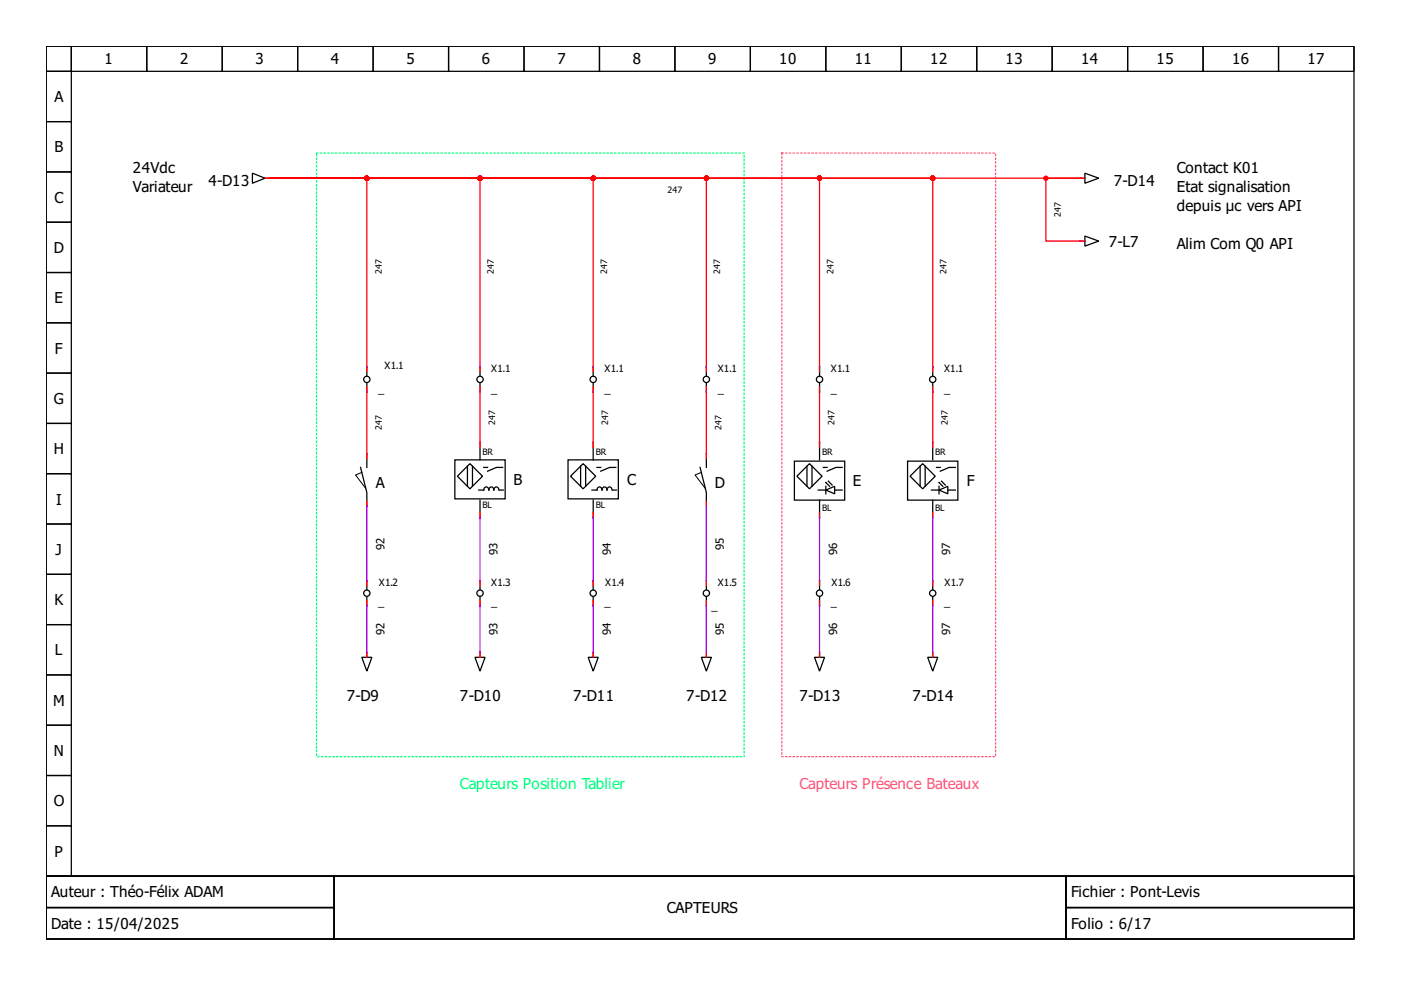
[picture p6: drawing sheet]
<svg xmlns="http://www.w3.org/2000/svg" width="297mm" height="210mm" viewBox="0 0 297 210" stroke-linecap="round" stroke-linejoin="round" font-family="sans-serif">
<g fill="none" stroke="#000" stroke-width=".27">
<path d="M9.8 9.8h277.3v176h-277.3zM9.8 9.8h5.3v5.3h-5.3zM9.8 15.1h5.3v10.7h-5.3zM15.1 9.8h16v5.3h-16zM31.1 9.8h16v5.3h-16zM47.1 9.8h16v5.3h-16zM63.1 9.8h16v5.3h-16zM79.1 9.8h16v5.3h-16zM95.1 9.8h16v5.3h-16zM111.1 9.8h16v5.3h-16zM127.1 9.8h16v5.3h-16zM143.1 9.8h16v5.3h-16z"/>
<path d="M159.1 9.8h16v5.3h-16zM175.1 9.8h16v5.3h-16zM191.1 9.8h16v5.3h-16zM207.1 9.8h16v5.3h-16zM223.1 9.8h16v5.3h-16zM239.1 9.8h16v5.3h-16zM255.1 9.8h16v5.3h-16zM271.1 9.8h16v5.3h-16zM9.8 25.8h5.3v10.7h-5.3zM9.8 36.5h5.3v10.6h-5.3zM53.5 36.7l2.7 1.1-2.7 1.1zM56.2 37.8h.8"/>
<path d="M229.2 37.8h.8M230 36.7l2.9 1.1-2.9 1.1zM9.8 47.1h5.3v10.7h-5.3zM9.8 57.8h5.3v10.6h-5.3zM229.2 51.1h.8M230 50l2.9 1.1-2.9 1.1zM9.8 68.4h5.3v10.7h-5.3zM9.8 79.1h5.3v10.7h-5.3zM77.8 77.8v1.8M101.8 77.8v1.8M125.8 77.8v1.8M149.8 77.8v1.8"/>
<path d="M173.8 77.8v1.8M197.8 77.8v1.8M9.8 89.8h5.3v10.6h-5.3zM76.4 99.1l1.4 5.3v2.7M77.8 81.2v1.9M77.8 96.4v2.7M96.4 97.5h10.7v8.3h-10.7zM99.1 98.8v4.3M100.2 98.8v4.3M101.8 81.2v1.9M101.8 93.8v3.7M102.6 99.1h.8"/>
<path d="M106.6 99.1h-1.4l-1.8 .8M120.4 97.5h10.7v8.3h-10.7zM123.1 98.8v4.3M123.6 98.3l2.7 2.7-2.7 2.6-2.6-2.6zM124.2 98.8v4.3M125.8 81.2v1.9M125.8 93.8v3.7M126.6 99.1h.8M130.6 99.1h-1.4l-1.8 .8M148.4 99.1l1.4 5.3v2.7M149.8 81.2v1.9M149.8 96.4v2.7"/>
<path d="M168.4 97.8h10.7v8.2h-10.7zM171.1 98.8v4.3M172.2 98.8v4.3M173.8 81.2v1.9M173.8 93.8v3.7M174.6 99.1h.8M178.6 99.1h-1.4l-1.8 .8M192.4 97.8h10.7v8.2h-10.7zM195.1 98.8v4.3M195.6 98.3l2.7 2.7-2.7 2.6-2.6-2.6zM196.2 98.8v4.3M197.8 81.2v1.9"/>
<path d="M197.8 93.8v3.7M198.6 99.1h.8M202.6 99.1h-1.4l-1.8 .8M9.8 100.4h5.3v10.7h-5.3zM9.8 111.1h5.3v10.7h-5.3zM97 101l2.6-2.7 2.7 2.7-2.7 2.6zM101.5 103.9h1.1a.55 .55 0 0 1 .5-.7 .55 .55 0 0 1 .5 .7 .55 .55 0 0 1 .6-.7 .55 .55 0 0 1 .5 .7 .55 .55 0 0 1 .5-.7 .55 .55 0 0 1 .6 .7M101.8 106v3.8M105.9 103.9h.8M125.5 103.9h1.1a.55 .55 0 0 1 .5-.7 .55 .55 0 0 1 .5 .7 .55 .55 0 0 1 .6-.7 .55 .55 0 0 1 .5 .7 .55 .55 0 0 1 .5-.7 .55 .55 0 0 1 .6 .7M125.8 106v3.8M129.9 103.9h.8"/>
<path d="M169 101l2.6-2.7 2.7 2.7-2.7 2.6zM173.5 103.9h1.6M173.8 106v3.8M175.1 102.3h.1M175.1 103.9l1.9-.8v1.6zM175.1 103.1v1.6M175.1 102.3l.8 .8M175.7 102.1h.1M175.7 102.1l.7 .7M177 103.9h1.6M197.5 103.9h1.6M197.8 106v3.8"/>
<path d="M199.1 102.3h.1M199.1 103.9l1.9-.8v1.6zM199.1 103.1v1.6M199.1 102.3l.8 .8M199.7 102.1h.1M199.7 102.1l.7 .7M201 103.9h1.6M9.8 121.8h5.3v10.6h-5.3zM9.8 132.4h5.3v10.7h-5.3zM76.7 139.4h2.1l-1 2.9zM77.8 123.1v1.9M77.8 126.6v1.8"/>
<path d="M77.8 138.6v.8M100.7 139.4h2.1l-1 2.9zM101.8 123.1v1.9M101.8 126.6v1.8M101.8 138.6v.8M124.7 139.4h2.1l-1 2.9zM125.8 123.1v1.9M125.8 126.6v1.8M125.8 138.6v.8M148.7 139.4h2.1l-1 2.9zM149.8 123.1v1.9M149.8 126.6v1.8"/>
<path d="M149.8 138.6v.8M172.7 139.4h2.1l-1 2.9zM173.8 123.1v1.9M173.8 126.6v1.8M173.8 138.6v.8M196.7 139.4h2.1l-1 2.9zM197.8 123.1v1.9M197.8 126.6v1.8M197.8 138.6v.8M9.8 143.1h5.3v10.7h-5.3zM9.8 153.8h5.3v10.6h-5.3zM9.8 164.4h5.3v10.7h-5.3z"/>
<path d="M9.8 175.1h5.3v10.7h-5.3zM9.8 185.8h277.3v13.3h-277.3zM9.8 185.8h61v6.6h-61zM9.8 192.4h61v6.7h-61zM70.8 185.8h155.2v13.3h-155.2zM226 185.8h61.1v6.6h-61.1zM226 192.4h61.1v6.7h-61.1z"/>
<circle cx="77.8" cy="80.4" r=".67"/>
<circle cx="101.8" cy="80.4" r=".67"/>
<circle cx="125.8" cy="80.4" r=".67"/>
<circle cx="149.8" cy="80.4" r=".67"/>
<circle cx="173.8" cy="80.4" r=".67"/>
<circle cx="197.8" cy="80.4" r=".67"/>
<circle cx="77.8" cy="125.8" r=".67"/>
<circle cx="101.8" cy="125.8" r=".67"/>
<circle cx="125.8" cy="125.8" r=".67"/>
<circle cx="149.8" cy="125.8" r=".67"/>
<circle cx="173.8" cy="125.8" r=".67"/>
<circle cx="197.8" cy="125.8" r=".67"/>
</g>
<path d="M67.1 32.5h90.7v127.9h-90.7z" fill="none" stroke="#00ff7f" stroke-width=".27" stroke-dasharray=".3 .5"/>
<path d="M165.8 32.5h45.3v127.9h-45.3z" fill="none" stroke="#ff557f" stroke-width=".27" stroke-dasharray=".3 .5"/>
<g fill="none" stroke="#f00" stroke-width=".27">
<path d="M56.2 37.8h1M57.2 37.8h68.6v41M57.2 37.8h140.6v41M57.2 37.8h44.6v41M57.2 37.8h92.6v41M57.2 37.8h116.6v41M57.2 37.8h20.6v41M57.2 37.8h171.7M228.9 37.8h1.1M228.9 37.8h-7.2v13.3h8.3M77.8 82v15.2M101.8 82v12.8"/>
<path d="M125.8 82v12.8M149.8 82v15.2M173.8 82v12.8M197.8 82v12.8M77.8 106.3v1.1M101.8 108.7v1.1M125.8 108.7v1.1M149.8 106.3v1.1M173.8 108.7v1.1M197.8 108.7v1.1M77.8 123.1v1.1M77.8 127.4v1"/>
<path d="M77.8 138.3v1.1M101.8 123.1v1.1M101.8 127.4v1M101.8 138.3v1.1M125.8 123.1v1.1M125.8 127.4v1M125.8 138.3v1.1M149.8 123.1v1.1M149.8 127.4v1M149.8 138.3v1.1M173.8 123.1v1.1M173.8 127.4v1"/>
<path d="M173.8 138.3v1.1M197.8 123.1v1.1M197.8 127.4v1M197.8 138.3v1.1"/>
</g>
<g fill="none" stroke="#00f" stroke-width=".27">
<path d="M57.2 37.8h.1M228.9 37.8h.1M228.9 51.1h.1M77.8 77.8h.1M101.8 77.8h.1M125.8 77.8h.1M149.8 77.8h.1M173.8 77.8h.1M197.8 77.8h.1M77.8 83.1h.1M77.8 96.2h.1M101.8 83.1h.1"/>
<path d="M101.8 93.8h.1M125.8 83.1h.1M125.8 93.8h.1M149.8 83.1h.1M149.8 96.2h.1M173.8 83.1h.1M173.8 93.8h.1M197.8 83.1h.1M197.8 93.8h.1M77.8 107.4h.1M101.8 109.8h.1M125.8 109.8h.1"/>
<path d="M149.8 107.4h.1M173.8 109.8h.1M197.8 109.8h.1M77.8 138.3h.1M77.8 123.1h.1M77.8 128.4h.1M101.8 138.3h.1M101.8 123.1h.1M101.8 128.4h.1M125.8 138.3h.1M125.8 123.1h.1M125.8 128.4h.1"/>
<path d="M149.8 138.3h.1M149.8 123.1h.1M149.8 128.4h.1M173.8 138.3h.1M173.8 123.1h.1M173.8 128.4h.1M197.8 138.3h.1M197.8 123.1h.1M197.8 128.4h.1"/>
</g>
<path d="M76.7 100.2l-1.3 .5 2.1 2.8M148.7 100.2l-1.3 .5 2.1 2.8" fill="none" stroke="#000" stroke-width=".21"/>
<path d="M77.8 107.4v15.7M101.8 109.8v13.3M125.8 109.8v13.3M149.8 107.4v15.7M173.8 109.8v13.3M197.8 109.8v13.3M77.8 128.4v9.9M101.8 128.4v9.9M125.8 128.4v9.9M149.8 128.4v9.9M173.8 128.4v9.9M197.8 128.4v9.9" fill="none" stroke="#a0f" stroke-width=".27"/>
<g fill="#f00" stroke="#f00" stroke-width=".27">
<circle cx="125.8" cy="37.8" r=".4"/>
<circle cx="197.8" cy="37.8" r=".4"/>
<circle cx="101.8" cy="37.8" r=".4"/>
<circle cx="149.8" cy="37.8" r=".4"/>
<circle cx="173.8" cy="37.8" r=".4"/>
<circle cx="77.8" cy="37.8" r=".4"/>
<circle cx="221.7" cy="37.8" r=".4"/>
</g>
<g font-size="3.2">
<text x="22.2" y="13.7">1</text>
<text x="38.2" y="13.7">2</text>
<text x="54.2" y="13.7">3</text>
<text x="70.2" y="13.7">4</text>
<text x="86.2" y="13.7">5</text>
<text x="102.2" y="13.7">6</text>
<text x="118.2" y="13.7">7</text>
<text x="134.2" y="13.7">8</text>
<text x="150.2" y="13.7">9</text>
<text x="165.2" y="13.7">10</text>
<text x="181.2" y="13.7">11</text>
<text x="197.2" y="13.7">12</text>
<text x="213.2" y="13.7">13</text>
<text x="229.2" y="13.7">14</text>
<text x="245.2" y="13.7">15</text>
<text x="261.2" y="13.7">16</text>
<text x="277.2" y="13.7">17</text>
<text x="11.5" y="21.7">A</text>
<text x="11.5" y="32.3">B</text>
<text x="28.2" y="36.7">24Vdc</text>
<text x="28.2" y="40.7">Variateur</text>
<text x="44.2" y="39.4">4-D13</text>
<text x="236.1" y="39.4">7-D14</text>
<text x="249.5" y="36.7">Contact K01</text>
<text x="249.5" y="40.7">Etat signalisation</text>
<text x="11.5" y="43">C</text>
<text x="249.5" y="44.7">depuis µc vers API</text>
<text x="11.4" y="53.6">D</text>
<text x="235.1" y="52.3">7-L7</text>
<text x="249.5" y="52.7">Alim Com Q0 API</text>
<text x="11.5" y="64.3">E</text>
<text x="11.7" y="75">F</text>
<text x="11.4" y="85.6">G</text>
<text x="11.4" y="96.3">H</text>
<text x="11.9" y="107">I</text>
<text x="79.7" y="103.5">A</text>
<text x="108.8" y="102.9">B</text>
<text x="133" y="102.9">C</text>
<text x="151.6" y="103.5">D</text>
<text x="180.8" y="103.1">E</text>
<text x="205" y="103.1">F</text>
<text x="11.8" y="117.6">J</text>
<text x="11.5" y="128.3">K</text>
<text x="11.7" y="139">L</text>
<text x="11.3" y="149.6">M</text>
<text x="73.5" y="148.7">7-D9</text>
<text x="97.5" y="148.7">7-D10</text>
<text x="121.5" y="148.7">7-D11</text>
<text x="145.5" y="148.7">7-D12</text>
<text x="169.5" y="148.7">7-D13</text>
<text x="193.5" y="148.7">7-D14</text>
<text x="11.4" y="160.3">N</text>
<text x="11.4" y="171">O</text>
<text x="11.5" y="181.6">P</text>
<text x="10.9" y="190.3">Auteur : Théo-Félix ADAM</text>
<text x="227.1" y="190.3">Fichier : Pont-Levis</text>
<text x="10.9" y="197">Date : 15/04/2025</text>
<text x="141.4" y="193.6">CAPTEURS</text>
<text x="227.1" y="197">Folio : 6/17</text>
</g>
<text font-size="3.2" fill="#00ff7f" x="97.5" y="167.4">Capteurs Position Tablier</text>
<text font-size="3.2" fill="#ff557f" x="169.5" y="167.4">Capteurs Présence Bateaux</text>
<g font-size="2.4">
<text x="80.2" y="83.2">_</text>
<text x="104.2" y="83.2">_</text>
<text x="128.2" y="83.2">_</text>
<text x="152.2" y="83.2">_</text>
<text x="176.2" y="83.2">_</text>
<text x="200.2" y="83.2">_</text>
<text x="81.5" y="116.6" transform="rotate(-90 81.5 116.6)">92</text>
<text x="105.5" y="117.8" transform="rotate(-90 105.5 117.8)">93</text>
<text x="129.5" y="117.8" transform="rotate(-90 129.5 117.8)">94</text>
<text x="153.5" y="116.6" transform="rotate(-90 153.5 116.6)">95</text>
<text x="177.5" y="117.8" transform="rotate(-90 177.5 117.8)">96</text>
<text x="201.5" y="117.8" transform="rotate(-90 201.5 117.8)">97</text>
<text x="80.2" y="128.6">_</text>
<text x="104.2" y="128.6">_</text>
<text x="128.2" y="128.6">_</text>
<text x="150.8" y="129.2">_</text>
<text x="176.2" y="128.6">_</text>
<text x="200.2" y="128.6">_</text>
<text x="81.5" y="134.7" transform="rotate(-90 81.5 134.7)">92</text>
<text x="105.5" y="134.7" transform="rotate(-90 105.5 134.7)">93</text>
<text x="129.5" y="134.7" transform="rotate(-90 129.5 134.7)">94</text>
<text x="153.5" y="134.7" transform="rotate(-90 153.5 134.7)">95</text>
<text x="177.5" y="134.7" transform="rotate(-90 177.5 134.7)">96</text>
<text x="201.5" y="134.7" transform="rotate(-90 201.5 134.7)">97</text>
</g>
<g font-size="2.1">
<text x="81.5" y="78.3">X1.1</text>
<text x="104.2" y="78.8">X1.1</text>
<text x="128.2" y="78.8">X1.1</text>
<text x="152.2" y="78.8">X1.1</text>
<text x="176.2" y="78.8">X1.1</text>
<text x="200.2" y="78.8">X1.1</text>
<text x="80.3" y="124.2">X1.2</text>
<text x="104.2" y="124.2">X1.3</text>
<text x="128.3" y="124.2">X1.4</text>
<text x="152.2" y="124.2">X1.5</text>
<text x="176.3" y="124.2">X1.6</text>
<text x="200.3" y="124.2">X1.7</text>
</g>
<g font-size="1.9">
<text x="141.5" y="41">247</text>
<text x="224.9" y="46" transform="rotate(-90 224.9 46)">247</text>
<text x="81" y="58" transform="rotate(-90 81 58)">247</text>
<text x="104.7" y="58" transform="rotate(-90 104.7 58)">247</text>
<text x="128.7" y="58" transform="rotate(-90 128.7 58)">247</text>
<text x="152.7" y="58" transform="rotate(-90 152.7 58)">247</text>
<text x="176.7" y="58" transform="rotate(-90 176.7 58)">247</text>
<text x="200.7" y="58" transform="rotate(-90 200.7 58)">247</text>
<text x="81" y="91.2" transform="rotate(-90 81 91.2)">247</text>
<text x="105" y="90" transform="rotate(-90 105 90)">247</text>
<text x="129" y="90" transform="rotate(-90 129 90)">247</text>
<text x="153" y="91.2" transform="rotate(-90 153 91.2)">247</text>
<text x="177" y="90" transform="rotate(-90 177 90)">247</text>
<text x="201" y="90" transform="rotate(-90 201 90)">247</text>
<text x="102.3" y="96.4">BR</text>
<text x="126.3" y="96.4">BR</text>
<text x="174.3" y="96.4">BR</text>
<text x="198.3" y="96.4">BR</text>
<text x="102.3" y="107.6">BL</text>
<text x="126.3" y="107.6">BL</text>
<text x="174.3" y="108.4">BL</text>
<text x="198.3" y="108.4">BL</text>
</g>
</svg>
